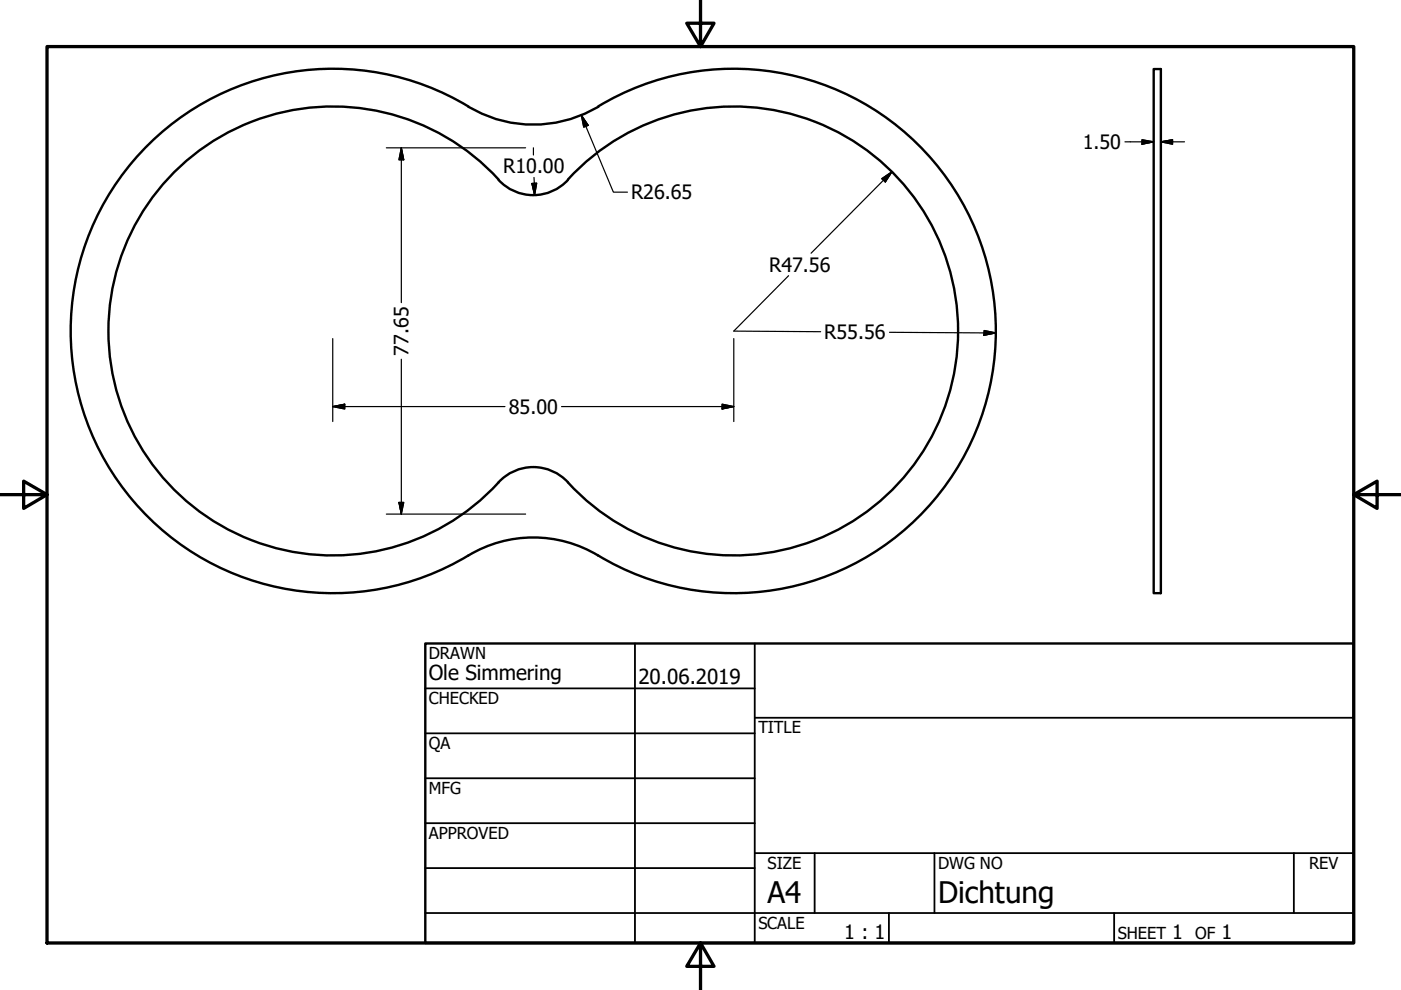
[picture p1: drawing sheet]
<svg xmlns="http://www.w3.org/2000/svg" width="297mm" height="210mm" viewBox="0 0 297 210" stroke-linecap="round" stroke-linejoin="round" font-family="sans-serif">
<!-- layer: Visible (ANSI) -->
<path d="M244.6 14.6h1.5v111.2h-1.5zM99.3 22.6a26.9 26.9 0 0 0 27.6 0M99.3 22.6a55.6 55.6 0 0 0-84.3 47.6 55.6 55.6 0 0 0 84.3 47.6M105.7 38.1a10 10 0 0 0 14.7 0M105.7 38.1a47.6 47.6 0 0 0-68.5-1.8 47.6 47.6 0 0 0 .7 68.5 47.6 47.6 0 0 0 68.4-3.2 10 10 0 0 1 14.1 .7M120.4 38.1a47.6 47.6 0 0 1 68.3-2.1 47.6 47.6 0 0 1 0 68.3 47.6 47.6 0 0 1-68.3-2M126.8 22.6a55.6 55.6 0 0 1 84.3 47.6 55.6 55.6 0 0 1-84.3 47.6M99.3 117.8a26.6 26.6 0 0 1 27.5 0" fill="none" stroke="#000" stroke-width=".51"/>
<!-- layer: Border (ANSI) -->
<path d="M148.5 -.1v10l-2.9-5h5.8l-2.9 5M10 9.9h277v190h-277zM0 104.9h10l-5-2.9v5.8l5-2.9M287 104.9l5 2.9v-5.8l-5 2.9h10M148.5 199.9l2.9 5h-5.8l2.9-5v10" fill="none" stroke="#000" stroke-width=".7"/>
<!-- layer: Title (ANSI) -->
<g fill="none" stroke="#000" stroke-width=".38">
<path d="M134.6 136.4v63.5M160 136.4v63.5M90.2 146h69.8M90.2 155.5h69.8M160 152.2h127M90.2 165h69.8M90.2 174.5h69.8M90.2 193.6h196.8M90.2 184.1h69.8M160 180.9h127M172.7 180.9v12.7M188.5 193.6v6.3"/>
<path d="M198.1 180.9v12.7M236.2 193.6v6.3M274.3 180.9v12.7"/>
</g>
<path d="M90.2 136.4h196.8v63.5h-196.8z" fill="none" stroke="#000" stroke-width=".51"/>
<!-- layer: Dimension (ANSI) -->
<g fill="none" stroke="#000" stroke-width=".25">
<path d="M81.9 31.3h29.5M85.1 31.3l.5 2.6h-1zM85.1 31.3v32.9M112.8 38.9l1-.1-.5 2.6zM113.1 31.3v1.6M113.2 37.6l.1 3.8M123.3 24.4l1.4 2.2-.9 .4zM123.3 24.4l6.7 16.3h3M186.9 37.9l2.2-1.5-1.4 2.2zM189.1 36.4l-17.1 17.3M238.5 30.1h6.1M242.1 29.6l2.5 .5-2.5 .5z"/>
<path d="M246.1 30.1l2.5-.5v1zM246.1 30.1h5M167.2 58.5l-11.6 11.7 18.4 .1M70.5 71.8v17.6M85.1 76.2v32.8M155.6 71.8v17.6M188.6 70.5l22.5 .1M208.7 70.1l2.4 .5-2.5 .5zM70.5 86.2l2.6-.5v1zM70.5 86.2h36.6M119.1 86.2h36.5M153.1 85.7l2.5 .5-2.5 .5z"/>
<path d="M81.9 109h29.5M84.6 106.5h1l-.5 2.5z"/>
</g>
<g fill="#000" stroke="#000" stroke-width=".25">
<path d="M85.1 31.3l.5 2.6zM85.1 31.3l.5 2.6h-1zM112.8 38.9l.5 2.5zM112.8 38.9l1-.1-.5 2.6zM123.3 24.4l1.4 2.2zM123.3 24.4l1.4 2.2-.9 .4zM189.1 36.4l-1.4 2.2zM186.9 37.9l2.2-1.5-1.4 2.2zM242.1 30.6l2.5-.5zM242.1 29.6l2.5 .5-2.5 .5zM246.1 30.1l2.5-.5zM246.1 30.1l2.5-.5v1z"/>
<path d="M208.6 71.1l2.5-.5zM208.7 70.1l2.4 .5-2.5 .5zM70.5 86.2l2.6-.5zM70.5 86.2l2.6-.5v1zM153.1 86.7l2.5-.5zM153.1 85.7l2.5 .5-2.5 .5zM84.6 106.5l.5 2.5zM84.6 106.5h1l-.5 2.5z"/>
</g>
<g font-size="6.3">
<text x="162.8" y="191.4">A4</text>
<text x="198.9" y="191.5">Dichtung</text>
</g>
<g font-size="4.4">
<text x="90.9" y="144.2">Ole Simmering</text>
<text x="135.4" y="145.1">20.06.2019</text>
</g>
<g font-size="4.2">
<text x="229.6" y="31.6">1.50</text>
<text x="106.7" y="36.7">R10.00</text>
<text x="133.8" y="42.3">R26.65</text>
<text x="163.1" y="57.6">R47.56</text>
<text x="174.8" y="71.9">R55.56</text>
<text x="86.6" y="75.4" transform="rotate(-90 86.6 75.4)">77.65</text>
<text x="107.9" y="87.7">85.00</text>
<text x="179" y="199.2">1 : 1</text>
<text x="248.5" y="199.1">1</text>
<text x="259" y="199.1">1</text>
</g>
<g font-size="3.5">
<text x="90.9" y="139.7">DRAWN</text>
<text x="90.9" y="149.3">CHECKED</text>
<text x="160.8" y="155.5">TITLE</text>
<text x="90.9" y="158.8">QA</text>
<text x="90.9" y="168.3">MFG</text>
<text x="90.9" y="177.8">APPROVED</text>
<text x="162.8" y="184.2">SIZE</text>
<text x="198.9" y="184.2">DWG NO</text>
<text x="277.6" y="184.2">REV</text>
<text x="160.8" y="196.9">SCALE</text>
<text x="237" y="199.1">SHEET</text>
<text x="253.4" y="199.1">OF</text>
</g>
</svg>
